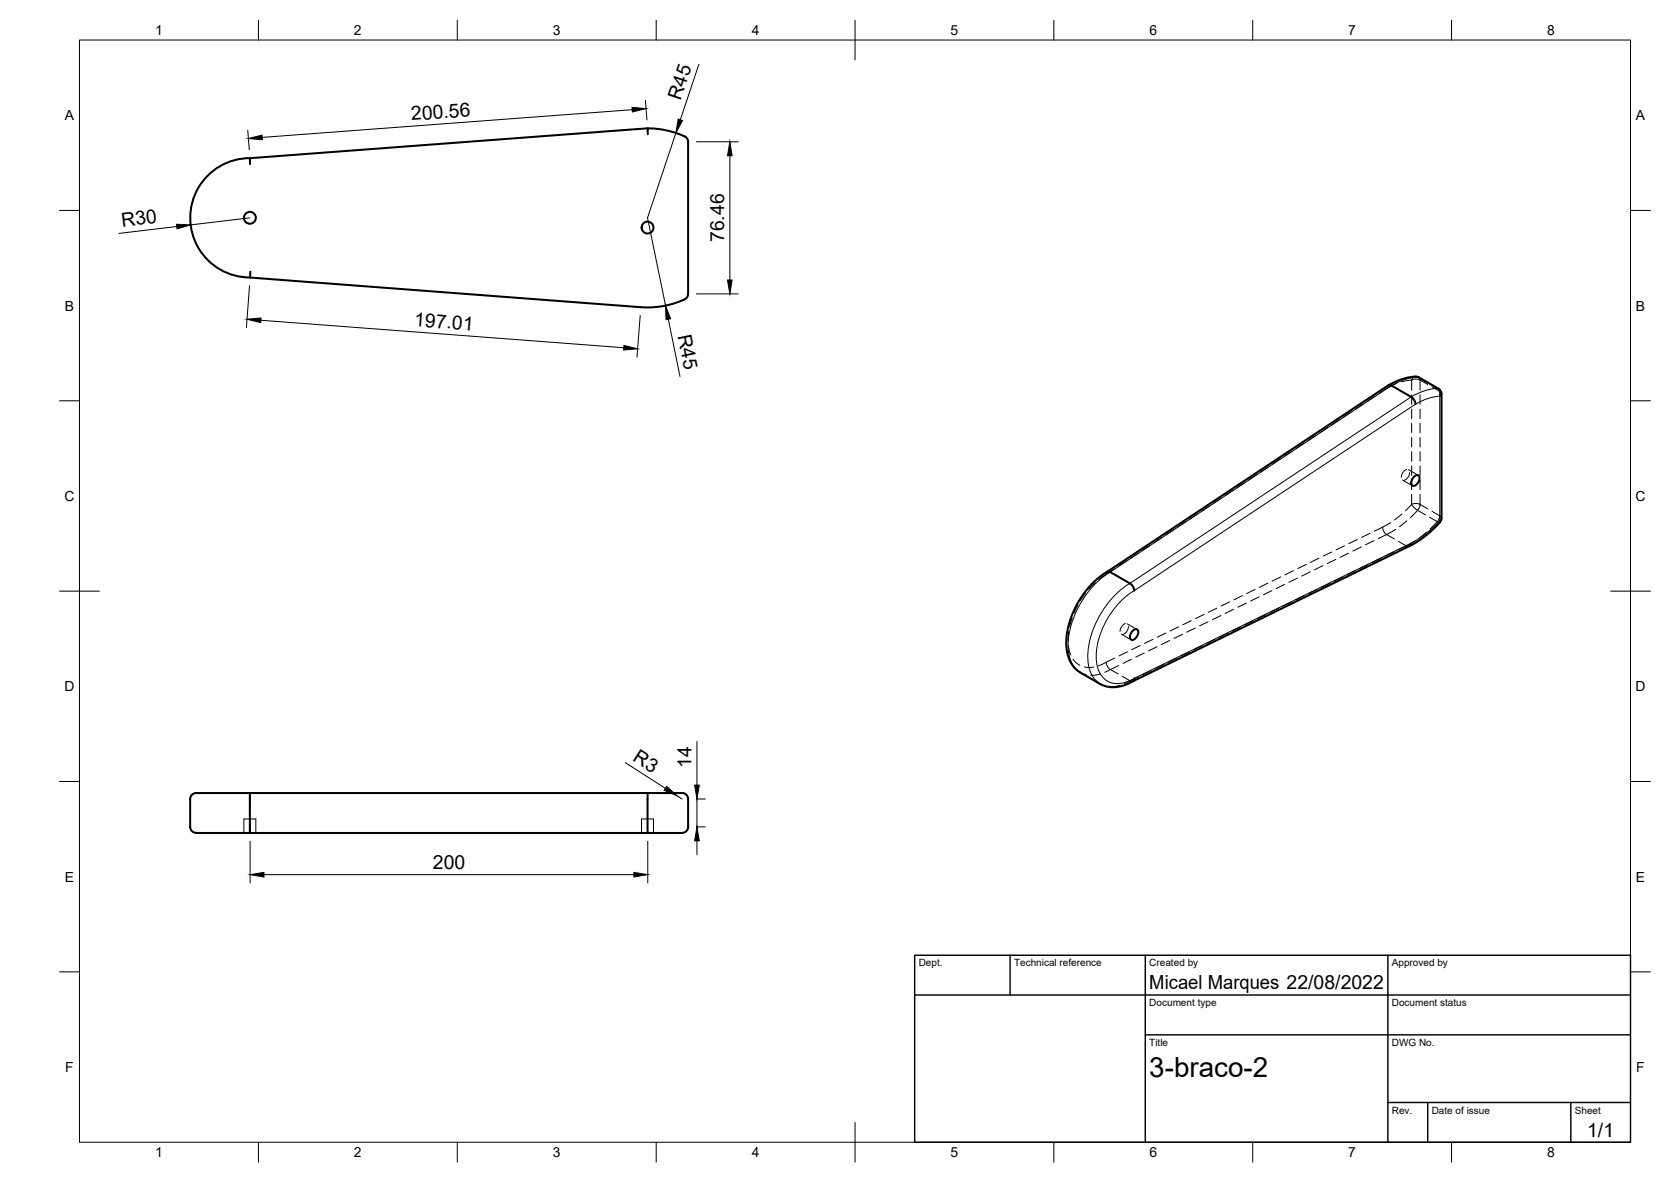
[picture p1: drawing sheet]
<svg xmlns="http://www.w3.org/2000/svg" width="420mm" height="297mm" viewBox="0 0 420 297" stroke-linecap="round" stroke-linejoin="round" font-family="sans-serif">
<!-- layer: Visible -->
<g fill="none" stroke="#000" stroke-width=".51">
<path d="M62.8 39.7a15 15 0 0 0-15 15.1 15 15 0 0 0 15.1 14.9M162.8 32.2l-100 7.6 .1 1.4M162.9 33.7l-.1-1.4a19.4 19.4 0 0 1 9.9 2.4l.3 .9v38.3l-.1 .6a2.71 2.71 0 0 1-2.1 1.3l-4 1.1-2.9 .3h-2.8l-98.2-7.4v-1.5M349.1 96.8l.8 .1 5 2.9 .7 .7 .3 1.1M349.1 96.8l-70.7 46.9M356.8 94.8a8.6 8.6 0 0 0-4.7 .6l-3 1.4M356.8 94.8l4.9 2.9a1.49 1.49 0 0 1 .8 1.3M362.5 99v31.2a5.2 5.2 0 0 1-2 2.7l-3.1 2.6-2.8 1.6-69.7 34.1M355.6 119.8a.77 .77 0 0 1 1.3 0 1.95 1.95 0 0 1-1.6 2.3 1.29 1.29 0 0 1 0-2zM284.8 158.5a.77 .77 0 0 1 1.4 0 1.95 1.95 0 0 1-1.7 2.3 1.29 1.29 0 0 1 0-2zM285.2 148.4l-.3-.9-.7-.8-5.4-3.1a13.7 13.7 0 0 0-5.2 4.2l-1.9 2.5-1.4 2.5-.9 2.2-.9 2.9-.4 2.4 .1 2.5 .3 1.9 .9 2a6.2 6.2 0 0 0 2.3 2.3l5 2.9 1.3 .6 1.2 .2h1.3l1.6-.3 2.8-1.2M285.2 170.5l-.3 .7"/>
<path d="M62.9 199.3v10M162.9 199.3v10M171.5 199.3h-121.1a2.34 2.34 0 0 0-2.5 1l-.1 7.5a1.75 1.75 0 0 0 2.2 1.5h121.5M171.5 199.3a1.5 1.5 0 0 1 1.5 1.5v7M173 207.8a1.5 1.5 0 0 1-1.5 1.5"/>
<circle cx="62.8" cy="54.7" r="1.49"/>
<circle cx="162.8" cy="57.2" r="1.49"/>
</g>
<!-- layer: Hidden -->
<g fill="none" stroke="#000" stroke-width=".25">
<path d="M349.1 96.8l-.3 .7M353.7 118a2.18 2.18 0 0 0-1.4 1.9M354.1 118l2.5 1.5M354.5 118.7a2.21 2.21 0 0 1-1.4 2M352.6 120.6l2.5 1.5M278.4 143.7h.1M278.4 143.7l-.3 .6M281.9 159.3l2.5 1.5M283 156.7a2.18 2.18 0 0 0-1.4 2M283.4 156.8l2.5 1.4M283.7 157.4a2.15 2.15 0 0 1-1.3 2M278.2 166.4l.2 .9 .5 .7 2.3 1.4"/>
<path d="M282.2 170l2 1.2h.7M284.9 171.2h.1M62.9 199.3v4.4M61.3 209.3v-3.5h3v3.5M62.9 204.9v4.4M161.3 209.3v-3.5h3v3.5"/>
</g>
<!-- layer: Visible Narrow -->
<g fill="none" stroke="#000" stroke-width=".25">
<path d="M354.8 99.7l-70.7 46.9a23.1 23.1 0 0 0-10.5 19.6 7.1 7.1 0 0 0 3 5.6M355.9 94.6l.6 .2M356.4 94.7l5 2.9M356.5 94.8h.3M356.5 94.7a14.9 14.9 0 0 0-6.6 2.2l-70.8 46.8a23.1 23.1 0 0 0-10.5 19.6 7.1 7.1 0 0 0 3.1 5.7M361.4 97.6l.3 .1M361.4 97.6a1.68 1.68 0 0 1 .6 2M361.4 97.6a14.9 14.9 0 0 0-6.6 2.1M362 99.6v31.2M362 99.6a13.9 13.9 0 0 0-6.1 1.9M362.5 99l-.5 .6M355.9 101.6l-70.7 46.8a20.9 20.9 0 0 0-9.6 17.1 6.1 6.1 0 0 0 4 6.1 7.7 7.7 0 0 0 5.7-1.2"/>
<path d="M354.8 136.5l-69.6 34M354.8 136.5l-.4 .7M362 130.8l.1 .4M362 130.8a24.8 24.8 0 0 1-7.2 5.7M362.5 130.2l-.5 .6"/>
</g>
<!-- layer: Hidden Narrow -->
<g fill="none" stroke="#000" stroke-width=".25">
<path d="M345.7 99.6l-2 1.3M351.2 96.4l-2.4 1.1-2.1 1.4M352.3 96l2.6-.5a2.3 2.3 0 0 1 2.2 0v2.6M354.9 99.2v2.4M355.9 94.6l-.6 .3-.4 .6v2.6M356.8 94.8l.3 .7 1.9 1.1M357.1 99.2v2.4M360.1 97.2l1.9 1.2-.3-.7M362.5 99l-.5-.6v1.2M316 119.3l-2 1.3M318.9 117.3l-2 1.3M321.9 115.3l-2 1.3"/>
<path d="M324.9 113.4l-2 1.3M327.9 111.4l-2 1.3M330.9 109.4l-2 1.3M333.8 107.4l-1.9 1.4M336.8 105.5l-2 1.3M339.8 103.5l-2 1.3M342.8 101.5l-2 1.3M354.9 102.8v2.4M354.9 106.4v2.4M354.9 109.9v2.4M354.9 113.5v2.4M354.9 117.1v2.4"/>
<path d="M357.1 102.8v2.4M357.1 106.4v2.4M357.1 109.9v2.4M357.1 113.5v2.4M357.1 117.1v2.4M286.2 139l-2 1.3M289.2 137l-2 1.4M292.1 135.1l-1.9 1.3M295.1 133.1l-2 1.3M298.1 131.1l-2 1.3M301.1 129.1l-2 1.4M304.1 127.2l-2 1.3"/>
<path d="M307 125.2l-2 1.3M310 123.2l-2 1.3M313 121.2l-2 1.4M334.9 138.7l-2.2 1M338.1 137.1l-2.2 1.1M339.1 139l-2.2 1.1M341.3 135.6l-2.2 1M342.3 137.4l-2.2 1.1M344.5 134l-2.2 1.1M345.5 135.9l-2.2 1M346.6 135.3l2.1-1 1.9 1.2M347.7 132.4l-2.1 1.1"/>
<path d="M349.6 131.3l-1.9 1.1a2.14 2.14 0 0 0 1 1.9l2.2-1.3M350.4 138.7l-2.1 1.1M351.6 136l2 1.2M352.5 129.2l-1.9 1.5M353.4 128.4l1.5-1.6 1 1 2.5 1.6M353.6 137.2l.8 .1M353.6 137.2l-2.1 1M353.7 130.9l-1.8 1.5M354.9 124.2v2.6a2.3 2.3 0 0 1 2.2 0v-2.6M354.9 120.7v2.3M355.9 135.9l-2.3 1.3M357.1 120.7v2.3"/>
<path d="M358.7 133.7l-1.9 1.5M359 127.9l-1.9-1.1-.1 .5-.6 1-1.8 1.8M360.1 128.5l1.9 1.1-.2 .8-.4 .7-2-1.1M362 129.6l.5 .6M362.1 131.2l-.7-.1-1.8 1.8M268.7 158.7l-.2 2.4M269.6 155.3l-.7 2.3M271 152l-1 2.2M273 149l-1.4 2M275.4 146.4l-1.7 1.7M280.2 142.9l-3.9 2.7M283.2 141l-2 1.3"/>
<path d="M293.1 159.1l-2.1 1M296.3 157.5l-2.1 1.1M297.3 159.4l-2.1 1M299.6 156l-2.2 1M300.5 157.8l-2.1 1.1M302.8 154.4l-2.2 1M303.8 156.3l-2.2 1M306 152.8l-2.2 1.1M307 154.7l-2.2 1M308.7 159.1l-2.1 1.1M309.2 151.2l-2.2 1.1M310.2 153.1l-2.2 1.1"/>
<path d="M311.9 157.6l-2.1 1M312.4 149.7l-2.1 1M313.4 151.6l-2.1 1M315.1 156l-2.1 1M315.6 148.1l-2.1 1.1M316.6 150l-2.1 1M318.3 154.4l-2.1 1.1M318.8 146.5l-2.1 1.1M319.8 148.4l-2.1 1.1M321.6 152.8l-2.2 1.1M322 145l-2.1 1M323 146.9l-2.1 1"/>
<path d="M324.8 151.3l-2.2 1M325.2 143.4l-2.1 1.1M326.2 145.3l-2.1 1M328 149.7l-2.2 1.1M328.4 141.8l-2.1 1.1M329.4 143.7l-2.1 1.1M331.2 148.1l-2.2 1.1M331.6 140.3l-2.1 1M332.7 142.1l-2.2 1.1M334.4 146.6l-2.1 1M335.9 140.6l-2.2 1M337.6 145l-2.1 1"/>
<path d="M340.8 143.4l-2.1 1.1M344 141.9l-2.1 1M347.2 140.3l-2.1 1M268.6 162.3l.6 2.3M269.8 165.6l.6 .8 1.1 .8M271.7 169l1.4 .6M272.6 167.6l1.2 .2 1.2-.2M276.6 171.9l1.5 .5M276.7 169.4l-2.4 .3M280.3 165.4l-4.1 1.9M281.3 167.2l-3.5 1.8M281.6 172.2l-2.3 .4"/>
<path d="M283.5 163.8l-2.1 1M284.5 165.7l-2.1 1M286.2 170.1l-3.5 1.7M286.7 162.2l-2.1 1.1M287.7 164.1l-2.1 1M289.5 168.5l-2.2 1.1M289.9 160.7l-2.1 1M290.9 162.5l-2.1 1.1M292.7 166.9l-2.2 1.1M294.1 161l-2.1 1M295.9 165.4l-2.2 1M299.1 163.8l-2.2 1.1"/>
<path d="M302.3 162.2l-2.1 1.1M305.5 160.7l-2.1 1"/>
</g>
<!-- layer: Border -->
<g fill="none" stroke="#000" stroke-width=".25">
<path d="M20 10.1h390v276.9h-390zM65 5.1v5M115 5.1v5M165 5.1v5M215 5.1v10M265 5.1v5M315 5.1v5M365 5.1v5M15 52.9h5M410 52.9h5M15 100.7h5M410 100.7h5"/>
<path d="M15 148.6h10M405 148.6h10M15 196.4h5M410 196.4h5M15 244.2h5M410 244.2h5M65 287v5M115 287v5M165 287v5M215 282.1v9.9M265 287v5M315 287v5"/>
<path d="M365 287v5"/>
</g>
<!-- layer: TitleBlock -->
<path d="M230 240.1h180v46.9h-180zM230 250h180M254 240.1v9.9M288 240.1v46.9M349 240.1v46.9M288 260.1h122M349 277.1h61M359 277.1v9.9M395 277.1v9.9" fill="none" stroke="#000" stroke-width=".36"/>
<!-- layer: Dimensions -->
<g fill="none" stroke="#000" stroke-width=".25">
<path d="M175.7 16.2l-4.6 13.9M62.3 32.7l.4 5M159 27.6l-93.1 6.9M162.3 25.2l.4 4.9M169.9 33.4l-7.1 21.3 4.5 22.1M175.1 35.6h10.5M183.5 39.1v31.3M44.4 56.9l-14.5 1.8M62.8 54.7l-14.9 1.8M62.7 71.8l-.7 10.5M161 79.3l-.8 10.5M175.1 73.9h10.5"/>
<path d="M65.6 80.5l91.2 6.9M168 80.2l3 14.4M157.2 191.7l10.1 6.4M170.2 200l1.3 .8M175.2 186.3v11M62.9 211.4v10.5M66.4 219.8h93M162.9 211.4v10.5M175.1 207.8h2.2M175.1 200.8h2.2M175.2 200.8v7M175.2 211.3v3.5"/>
</g>
<g fill="#000" stroke="#000" stroke-width=".25">
<path d="M62.4 34.8l3.5-.8 .1 1.1zM158.9 27l3.6 .3-3.5 .8zM170.5 29.9l1.1 .4-1.7 3.1zM183.5 35.6l.6 3.5h-1.2zM44.4 56.4l3.5 .1-3.4 1zM62.1 80.2l3.5-.3v1.2zM182.9 70.4h1.2l-.6 3.5zM156.9 86.8l3.4 .9-3.5 .3zM167.3 76.8l1.3 3.3-1.1 .2zM167.6 197.6l2.6 2.4-3.2-1.4zM174.7 197.3h1.1l-.6 3.5zM62.9 219.8l3.5-.6v1.2z"/>
<path d="M159.4 219.2l3.5 .6-3.5 .6zM175.2 207.8l.6 3.5h-1.1z"/>
</g>
<text font-size="7" x="289" y="270.6">3-braco-2</text>
<g font-size="4.9">
<text x="171.1" y="25.3" transform="rotate(-71 171.1 25.3)">R45</text>
<text x="103.5" y="30.3" transform="rotate(-4 103.5 30.3)">200.56</text>
<text x="30.7" y="57.1" transform="rotate(-7 30.7 57.1)">R30</text>
<text x="182.1" y="60.9" transform="rotate(-90 182.1 60.9)">76.46</text>
<text x="104.1" y="81.9" transform="rotate(4 104.1 81.9)">197.01</text>
<text x="170.4" y="84.4" transform="rotate(78 170.4 84.4)">R45</text>
<text x="158.9" y="191" transform="rotate(33 158.9 191)">R3</text>
<text x="173.8" y="192.9" transform="rotate(-90 173.8 192.9)">14</text>
<text x="108.8" y="218.3">200</text>
<text x="289" y="248.5">Micael Marques 22/08/2022</text>
<text x="399.1" y="285.7">1/1</text>
</g>
<g font-size="3.5">
<text x="39" y="8.8">1</text>
<text x="89" y="8.8">2</text>
<text x="139" y="8.8">3</text>
<text x="189" y="8.8">4</text>
<text x="239" y="8.8">5</text>
<text x="289" y="8.8">6</text>
<text x="339" y="8.8">7</text>
<text x="389" y="8.8">8</text>
<text x="16.3" y="30.2">A</text>
<text x="411.3" y="30.2">A</text>
<text x="16.3" y="78">B</text>
<text x="411.3" y="78">B</text>
<text x="16.2" y="125.9">C</text>
<text x="411.2" y="125.9">C</text>
<text x="16.2" y="173.7">D</text>
<text x="411.2" y="173.7">D</text>
<text x="16.3" y="221.6">E</text>
<text x="411.3" y="221.6">E</text>
<text x="16.4" y="269.4">F</text>
<text x="411.4" y="269.4">F</text>
<text x="39" y="290.8">1</text>
<text x="89" y="290.8">2</text>
<text x="139" y="290.8">3</text>
<text x="189" y="290.8">4</text>
<text x="239" y="290.8">5</text>
<text x="289" y="290.8">6</text>
<text x="339" y="290.8">7</text>
<text x="389" y="290.8">8</text>
</g>
<g font-size="2.5">
<text x="231" y="242.9">Dept.</text>
<text x="255" y="242.9">Technical reference</text>
<text x="289" y="242.9">Created by</text>
<text x="350" y="242.9">Approved by</text>
<text x="289" y="252.8">Document type</text>
<text x="350" y="252.8">Document status</text>
<text x="289" y="262.9">Title</text>
<text x="350" y="262.9">DWG No.</text>
<text x="350" y="279.9">Rev.</text>
<text x="360" y="279.9">Date of issue</text>
<text x="396" y="279.9">Sheet</text>
</g>
</svg>
